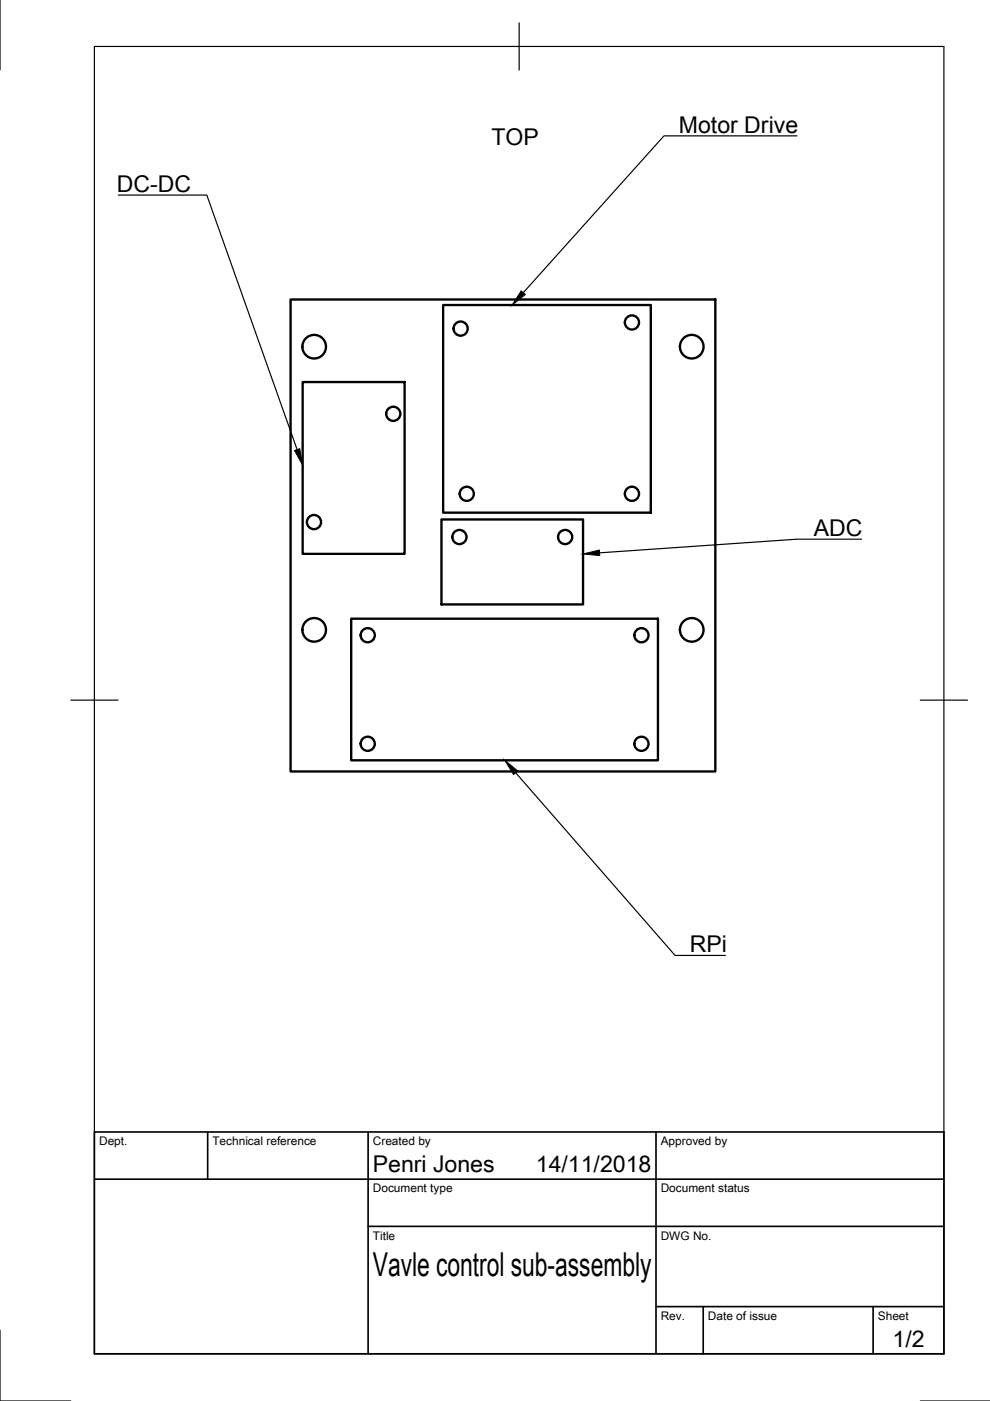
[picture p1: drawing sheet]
<svg xmlns="http://www.w3.org/2000/svg" width="210mm" height="297mm" viewBox="0 0 210 297" stroke-linecap="round" stroke-linejoin="round" font-family="sans-serif">
<!-- layer: Visible -->
<g fill="none" stroke="#000" stroke-width=".5">
<path d="M61.6 63.5h90.1v100.1h-90.1zM94 64.7h44v44h-44zM64.2 81h21.6v36.4h-21.6zM93.6 110.1h30v18.1h-30zM74.5 131.2h65v30h-65z"/>
<circle cx="66.6" cy="73.5" r="2.5"/>
<circle cx="97.7" cy="69.7" r="1.5"/>
<circle cx="134" cy="68.4" r="1.5"/>
<circle cx="146.7" cy="73.5" r="2.5"/>
<circle cx="83.4" cy="87.7" r="1.5"/>
<circle cx="66.6" cy="110.7" r="1.5"/>
<circle cx="97.4" cy="113.9" r="1.5"/>
<circle cx="99" cy="104.7" r="1.5"/>
<circle cx="119.8" cy="113.9" r="1.5"/>
<circle cx="134" cy="104.7" r="1.5"/>
<circle cx="66.6" cy="133.5" r="2.5"/>
<circle cx="78" cy="134.7" r="1.5"/>
<circle cx="136" cy="134.7" r="1.5"/>
<circle cx="146.7" cy="133.5" r="2.5"/>
<circle cx="78" cy="157.7" r="1.5"/>
<circle cx="136" cy="157.7" r="1.5"/>
</g>
<!-- layer: Border -->
<path d="M0 -.1v15M20 9.9h180.1v277.1h-180.1zM110.1 4.8v10.1M15 148.4h10M195.1 148.4h10M0 282v15h15M195.1 297h14.9" fill="none" stroke="#000" stroke-width=".25"/>
<!-- layer: TitleBlock -->
<path d="M20 240h180.1v47h-180.1zM20 250h180.1M44 240v10M78.1 240v47M139.1 240v47M78.1 260h122M139.1 277h61M149.1 277v10M185.1 277v10" fill="none" stroke="#000" stroke-width=".35"/>
<!-- layer: Annotations -->
<path d="M110.5 61.7l.9 .8-2.8 2.2zM62.4 95.5l1.1-.4 .7 3.5zM123.6 117.5l3.5-.9 .1 1.2zM107 161.2l2.8 2.3-.9 .7z" fill="#000" stroke="#000" stroke-width=".21"/>
<path d="M169 28.8h-28.2l-29.9 33.3M25.1 41.4h18.7l19.2 53.9M182.7 114.3h-13.7l-41.9 2.9M109.3 163.8l33.8 38.8h10.7" fill="none" stroke="#000" stroke-width=".25"/>
<text font-size="7" x="79.1" y="270.5">Vavle control sub-assembly</text>
<g font-size="4.9">
<text x="143.9" y="28.1">Motor Drive</text>
<text x="104.2" y="30.8">TOP</text>
<text x="24.8" y="40.7">DC-DC</text>
<text x="172.5" y="113.6">ADC</text>
<text x="146.3" y="201.9">RPi</text>
<text x="79.1" y="248.5">Penri Jones</text>
<text x="113.6" y="248.5">14/11/2018</text>
<text x="189.2" y="285.6">1/2</text>
</g>
<g font-size="2.5">
<text x="21" y="242.8">Dept.</text>
<text x="45" y="242.8">Technical reference</text>
<text x="79.1" y="242.8">Created by</text>
<text x="140.1" y="242.8">Approved by</text>
<text x="79.1" y="252.8">Document type</text>
<text x="140.1" y="252.8">Document status</text>
<text x="79.1" y="262.8">Title</text>
<text x="140.1" y="262.8">DWG No.</text>
<text x="140.1" y="279.8">Rev.</text>
<text x="150.1" y="279.8">Date of issue</text>
<text x="186.1" y="279.8">Sheet</text>
</g>
</svg>
